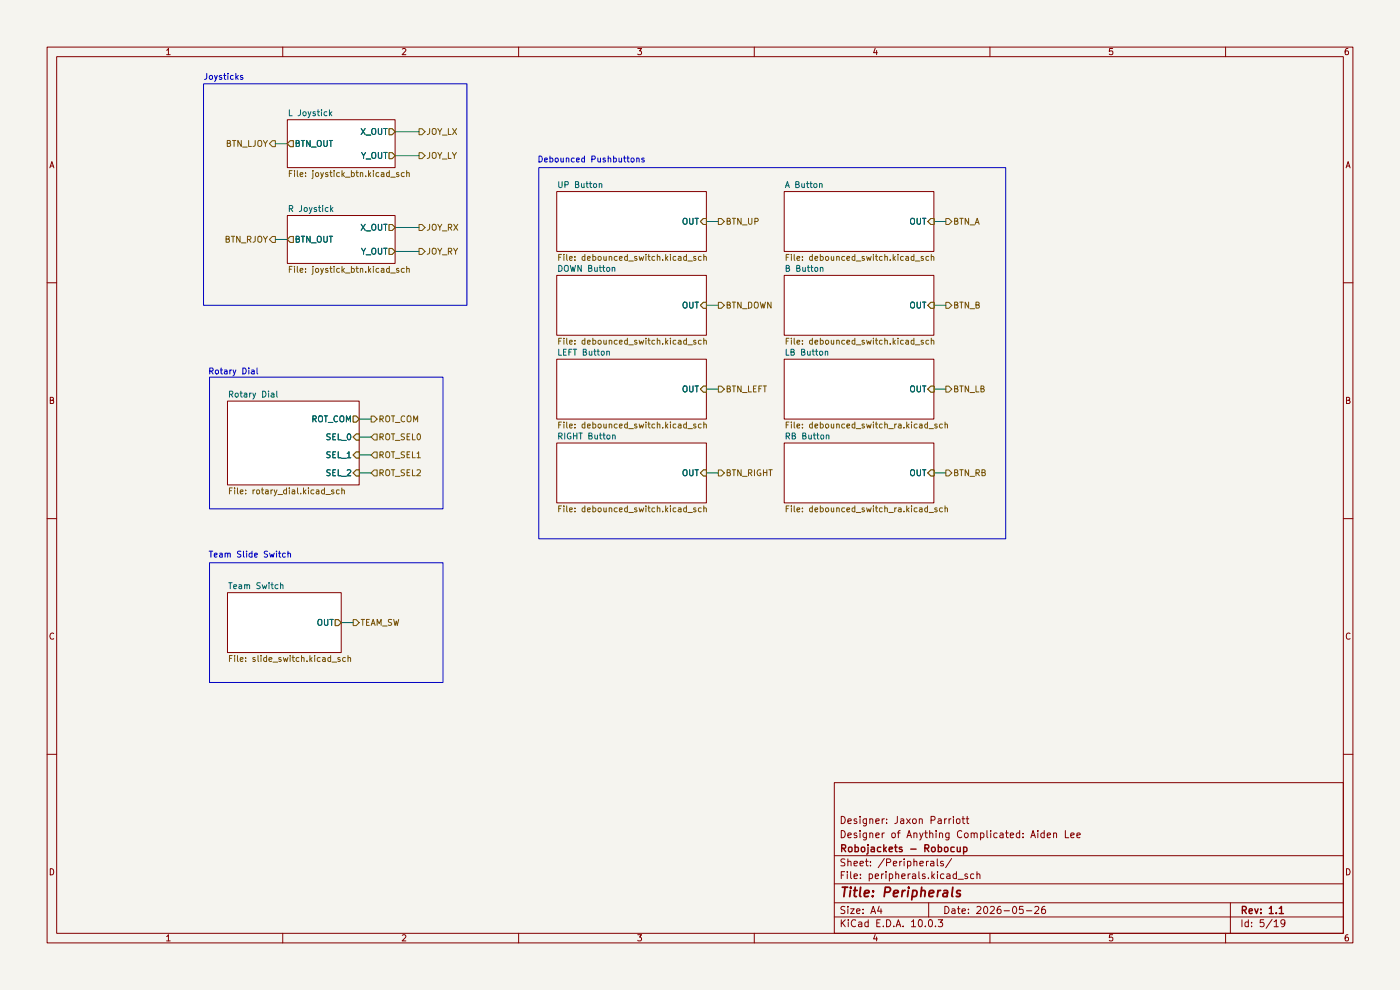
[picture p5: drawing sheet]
(kicad_sch
 (version 20260306)
 (generator "eeschema")
 (generator_version "10.0")
 (paper "A4")
 (title_block
  (title "Peripherals")
  (date "2026-05-26")
  (rev "1.1")
  (company "Robojackets - Robocup")
  (comment 1 "Designer of Anything Complicated: Aiden Lee")
  (comment 2 "Designer: Jaxon Parriott"))
 (lib_symbols)
 (rectangle
  (start 114.3 35.56)
  (end 213.36 114.3)
  (stroke (width 0) (type default))
  (fill (type none)))
 (rectangle
  (start 44.45 80.01)
  (end 93.98 107.95)
  (stroke (width 0) (type default))
  (fill (type none)))
 (rectangle
  (start 43.18 17.78)
  (end 99.06 64.77)
  (stroke (width 0) (type default))
  (fill (type none)))
 (rectangle
  (start 44.45 119.38)
  (end 93.98 144.78)
  (stroke (width 0) (type default))
  (fill (type none)))
 (text "Debounced Pushbuttons"
  (exclude_from_sim no)
  (at 125.476 34.036 0)
  (effects (font (size 1.27 1.27))))
 (text "Joysticks"
  (exclude_from_sim no)
  (at 47.498 16.51 0)
  (effects (font (size 1.27 1.27))))
 (text "Team Slide Switch"
  (exclude_from_sim no)
  (at 53.086 117.856 0)
  (effects (font (size 1.27 1.27))))
 (text "Rotary Dial"
  (exclude_from_sim no)
  (at 49.53 78.994 0)
  (effects (font (size 1.27 1.27))))
 (wire
  (pts (xy 76.2 96.52) (xy 78.74 96.52))
  (stroke (width 0) (type default)))
 (wire
  (pts (xy 149.86 46.99) (xy 152.4 46.99))
  (stroke (width 0) (type default)))
 (wire
  (pts (xy 149.86 64.77) (xy 152.4 64.77))
  (stroke (width 0) (type default)))
 (wire
  (pts (xy 76.2 92.71) (xy 78.74 92.71))
  (stroke (width 0) (type default)))
 (wire
  (pts (xy 58.42 30.48) (xy 60.96 30.48))
  (stroke (width 0) (type default)))
 (wire
  (pts (xy 58.42 50.8) (xy 60.96 50.8))
  (stroke (width 0) (type default)))
 (wire
  (pts (xy 72.39 132.08) (xy 74.93 132.08))
  (stroke (width 0) (type default)))
 (wire
  (pts (xy 83.82 27.94) (xy 88.9 27.94))
  (stroke (width 0) (type default)))
 (wire
  (pts (xy 198.12 46.99) (xy 200.66 46.99))
  (stroke (width 0) (type default)))
 (wire
  (pts (xy 76.2 88.9) (xy 78.74 88.9))
  (stroke (width 0) (type default)))
 (wire
  (pts (xy 198.12 64.77) (xy 200.66 64.77))
  (stroke (width 0) (type default)))
 (wire
  (pts (xy 83.82 48.26) (xy 88.9 48.26))
  (stroke (width 0) (type default)))
 (wire
  (pts (xy 198.12 82.55) (xy 200.66 82.55))
  (stroke (width 0) (type default)))
 (wire
  (pts (xy 76.2 100.33) (xy 78.74 100.33))
  (stroke (width 0) (type default)))
 (wire
  (pts (xy 149.86 100.33) (xy 152.4 100.33))
  (stroke (width 0) (type default)))
 (wire
  (pts (xy 198.12 100.33) (xy 200.66 100.33))
  (stroke (width 0) (type default)))
 (wire
  (pts (xy 83.82 53.34) (xy 88.9 53.34))
  (stroke (width 0) (type default)))
 (wire
  (pts (xy 149.86 82.55) (xy 152.4 82.55))
  (stroke (width 0) (type default)))
 (wire
  (pts (xy 83.82 33.02) (xy 88.9 33.02))
  (stroke (width 0) (type default)))
 (hierarchical_label "JOY_RY"
  (shape output)
  (at 88.9 53.34 0)
  (effects (font (size 1.27 1.27)) (justify left)))
 (hierarchical_label "ROT_COM"
  (shape output)
  (at 78.74 88.9 0)
  (effects (font (size 1.27 1.27)) (justify left)))
 (hierarchical_label "JOY_RX"
  (shape output)
  (at 88.9 48.26 0)
  (effects (font (size 1.27 1.27)) (justify left)))
 (hierarchical_label "BTN_LB"
  (shape output)
  (at 200.66 82.55 0)
  (effects (font (size 1.27 1.27)) (justify left)))
 (hierarchical_label "ROT_SEL2"
  (shape input)
  (at 78.74 100.33 0)
  (effects (font (size 1.27 1.27)) (justify left)))
 (hierarchical_label "TEAM_SW"
  (shape output)
  (at 74.93 132.08 0)
  (effects (font (size 1.27 1.27)) (justify left)))
 (hierarchical_label "BTN_LEFT"
  (shape output)
  (at 152.4 82.55 0)
  (effects (font (size 1.27 1.27)) (justify left)))
 (hierarchical_label "BTN_RJOY"
  (shape output)
  (at 58.42 50.8 180)
  (effects (font (size 1.27 1.27)) (justify right)))
 (hierarchical_label "BTN_A"
  (shape output)
  (at 200.66 46.99 0)
  (effects (font (size 1.27 1.27)) (justify left)))
 (hierarchical_label "BTN_UP"
  (shape output)
  (at 152.4 46.99 0)
  (effects (font (size 1.27 1.27)) (justify left)))
 (hierarchical_label "JOY_LX"
  (shape output)
  (at 88.9 27.94 0)
  (effects (font (size 1.27 1.27)) (justify left)))
 (hierarchical_label "BTN_LJOY"
  (shape output)
  (at 58.42 30.48 180)
  (effects (font (size 1.27 1.27)) (justify right)))
 (hierarchical_label "BTN_RIGHT"
  (shape output)
  (at 152.4 100.33 0)
  (effects (font (size 1.27 1.27)) (justify left)))
 (hierarchical_label "JOY_LY"
  (shape output)
  (at 88.9 33.02 0)
  (effects (font (size 1.27 1.27)) (justify left)))
 (hierarchical_label "ROT_SEL1"
  (shape input)
  (at 78.74 96.52 0)
  (effects (font (size 1.27 1.27)) (justify left)))
 (hierarchical_label "BTN_B"
  (shape output)
  (at 200.66 64.77 0)
  (effects (font (size 1.27 1.27)) (justify left)))
 (hierarchical_label "ROT_SEL0"
  (shape input)
  (at 78.74 92.71 0)
  (effects (font (size 1.27 1.27)) (justify left)))
 (hierarchical_label "BTN_DOWN"
  (shape output)
  (at 152.4 64.77 0)
  (effects (font (size 1.27 1.27)) (justify left)))
 (hierarchical_label "BTN_RB"
  (shape output)
  (at 200.66 100.33 0)
  (effects (font (size 1.27 1.27)) (justify left)))
 (sheet
  (at 166.37 58.42)
  (size 31.75 12.7)
  (exclude_from_sim no)
  (in_bom yes)
  (on_board yes)
  (dnp no)
  (fields_autoplaced yes)
  (stroke (width 0.1524) (type solid))
  (fill (color 0 0 0 0))
  (property "Sheetname" "B Button" (at 166.37 57.7084 0) (show_name no) (do_not_autoplace no) (effects (font (size 1.27 1.27)) (justify left bottom)))
  (property "Sheetfile" "debounced_switch.kicad_sch" (at 166.37 71.7046 0) (show_name no) (do_not_autoplace no) (effects (font (size 1.27 1.27)) (justify left top)))
  (pin "OUT" input (at 198.12 64.77 0) (effects (font (size 1.27 1.27)) (justify right))))
 (sheet
  (at 60.96 45.72)
  (size 22.86 10.16)
  (exclude_from_sim no)
  (in_bom yes)
  (on_board yes)
  (dnp no)
  (fields_autoplaced yes)
  (stroke (width 0.1524) (type solid))
  (fill (color 0 0 0 0))
  (property "Sheetname" "R Joystick" (at 60.96 45.0084 0) (show_name no) (do_not_autoplace no) (effects (font (size 1.27 1.27)) (justify left bottom)))
  (property "Sheetfile" "joystick_btn.kicad_sch" (at 60.96 56.4646 0) (show_name no) (do_not_autoplace no) (effects (font (size 1.27 1.27)) (justify left top)))
  (pin "X_OUT" output (at 83.82 48.26 0) (effects (font (size 1.27 1.27)) (justify right)))
  (pin "Y_OUT" output (at 83.82 53.34 0) (effects (font (size 1.27 1.27)) (justify right)))
  (pin "BTN_OUT" output (at 60.96 50.8 180) (effects (font (size 1.27 1.27)) (justify left))))
 (sheet
  (at 166.37 93.98)
  (size 31.75 12.7)
  (exclude_from_sim no)
  (in_bom yes)
  (on_board yes)
  (dnp no)
  (fields_autoplaced yes)
  (stroke (width 0.1524) (type solid))
  (fill (color 0 0 0 0))
  (property "Sheetname" "RB Button" (at 166.37 93.2684 0) (show_name no) (do_not_autoplace no) (effects (font (size 1.27 1.27)) (justify left bottom)))
  (property "Sheetfile" "debounced_switch_ra.kicad_sch" (at 166.37 107.2646 0) (show_name no) (do_not_autoplace no) (effects (font (size 1.27 1.27)) (justify left top)))
  (pin "OUT" input (at 198.12 100.33 0) (effects (font (size 1.27 1.27)) (justify right))))
 (sheet
  (at 118.11 58.42)
  (size 31.75 12.7)
  (exclude_from_sim no)
  (in_bom yes)
  (on_board yes)
  (dnp no)
  (fields_autoplaced yes)
  (stroke (width 0.1524) (type solid))
  (fill (color 0 0 0 0))
  (property "Sheetname" "DOWN Button" (at 118.11 57.7084 0) (show_name no) (do_not_autoplace no) (effects (font (size 1.27 1.27)) (justify left bottom)))
  (property "Sheetfile" "debounced_switch.kicad_sch" (at 118.11 71.7046 0) (show_name no) (do_not_autoplace no) (effects (font (size 1.27 1.27)) (justify left top)))
  (pin "OUT" input (at 149.86 64.77 0) (effects (font (size 1.27 1.27)) (justify right))))
 (sheet
  (at 166.37 40.64)
  (size 31.75 12.7)
  (exclude_from_sim no)
  (in_bom yes)
  (on_board yes)
  (dnp no)
  (fields_autoplaced yes)
  (stroke (width 0.1524) (type solid))
  (fill (color 0 0 0 0))
  (property "Sheetname" "A Button" (at 166.37 39.9284 0) (show_name no) (do_not_autoplace no) (effects (font (size 1.27 1.27)) (justify left bottom)))
  (property "Sheetfile" "debounced_switch.kicad_sch" (at 166.37 53.9246 0) (show_name no) (do_not_autoplace no) (effects (font (size 1.27 1.27)) (justify left top)))
  (pin "OUT" input (at 198.12 46.99 0) (effects (font (size 1.27 1.27)) (justify right))))
 (sheet
  (at 166.37 76.2)
  (size 31.75 12.7)
  (exclude_from_sim no)
  (in_bom yes)
  (on_board yes)
  (dnp no)
  (fields_autoplaced yes)
  (stroke (width 0.1524) (type solid))
  (fill (color 0 0 0 0))
  (property "Sheetname" "LB Button" (at 166.37 75.4884 0) (show_name no) (do_not_autoplace no) (effects (font (size 1.27 1.27)) (justify left bottom)))
  (property "Sheetfile" "debounced_switch_ra.kicad_sch" (at 166.37 89.4846 0) (show_name no) (do_not_autoplace no) (effects (font (size 1.27 1.27)) (justify left top)))
  (pin "OUT" input (at 198.12 82.55 0) (effects (font (size 1.27 1.27)) (justify right))))
 (sheet
  (at 60.96 25.4)
  (size 22.86 10.16)
  (exclude_from_sim no)
  (in_bom yes)
  (on_board yes)
  (dnp no)
  (fields_autoplaced yes)
  (stroke (width 0.1524) (type solid))
  (fill (color 0 0 0 0))
  (property "Sheetname" "L Joystick" (at 60.96 24.6884 0) (show_name no) (do_not_autoplace no) (effects (font (size 1.27 1.27)) (justify left bottom)))
  (property "Sheetfile" "joystick_btn.kicad_sch" (at 60.96 36.1446 0) (show_name no) (do_not_autoplace no) (effects (font (size 1.27 1.27)) (justify left top)))
  (pin "X_OUT" output (at 83.82 27.94 0) (effects (font (size 1.27 1.27)) (justify right)))
  (pin "Y_OUT" output (at 83.82 33.02 0) (effects (font (size 1.27 1.27)) (justify right)))
  (pin "BTN_OUT" output (at 60.96 30.48 180) (effects (font (size 1.27 1.27)) (justify left))))
 (sheet
  (at 118.11 40.64)
  (size 31.75 12.7)
  (exclude_from_sim no)
  (in_bom yes)
  (on_board yes)
  (dnp no)
  (fields_autoplaced yes)
  (stroke (width 0.1524) (type solid))
  (fill (color 0 0 0 0))
  (property "Sheetname" "UP Button" (at 118.11 39.9284 0) (show_name no) (do_not_autoplace no) (effects (font (size 1.27 1.27)) (justify left bottom)))
  (property "Sheetfile" "debounced_switch.kicad_sch" (at 118.11 53.9246 0) (show_name no) (do_not_autoplace no) (effects (font (size 1.27 1.27)) (justify left top)))
  (pin "OUT" input (at 149.86 46.99 0) (effects (font (size 1.27 1.27)) (justify right))))
 (sheet
  (at 48.26 85.09)
  (size 27.94 17.78)
  (exclude_from_sim no)
  (in_bom yes)
  (on_board yes)
  (dnp no)
  (fields_autoplaced yes)
  (stroke (width 0.1524) (type solid))
  (fill (color 0 0 0 0))
  (property "Sheetname" "Rotary Dial" (at 48.26 84.3784 0) (show_name no) (do_not_autoplace no) (effects (font (size 1.27 1.27)) (justify left bottom)))
  (property "Sheetfile" "rotary_dial.kicad_sch" (at 48.26 103.4546 0) (show_name no) (do_not_autoplace no) (effects (font (size 1.27 1.27)) (justify left top)))
  (pin "ROT_COM" output (at 76.2 88.9 0) (effects (font (size 1.27 1.27)) (justify right)))
  (pin "SEL_0" input (at 76.2 92.71 0) (effects (font (size 1.27 1.27)) (justify right)))
  (pin "SEL_1" input (at 76.2 96.52 0) (effects (font (size 1.27 1.27)) (justify right)))
  (pin "SEL_2" input (at 76.2 100.33 0) (effects (font (size 1.27 1.27)) (justify right))))
 (sheet
  (at 118.11 76.2)
  (size 31.75 12.7)
  (exclude_from_sim no)
  (in_bom yes)
  (on_board yes)
  (dnp no)
  (fields_autoplaced yes)
  (stroke (width 0.1524) (type solid))
  (fill (color 0 0 0 0))
  (property "Sheetname" "LEFT Button" (at 118.11 75.4884 0) (show_name no) (do_not_autoplace no) (effects (font (size 1.27 1.27)) (justify left bottom)))
  (property "Sheetfile" "debounced_switch.kicad_sch" (at 118.11 89.4846 0) (show_name no) (do_not_autoplace no) (effects (font (size 1.27 1.27)) (justify left top)))
  (pin "OUT" input (at 149.86 82.55 0) (effects (font (size 1.27 1.27)) (justify right))))
 (sheet
  (at 48.26 125.73)
  (size 24.13 12.7)
  (exclude_from_sim no)
  (in_bom yes)
  (on_board yes)
  (dnp no)
  (fields_autoplaced yes)
  (stroke (width 0.1524) (type solid))
  (fill (color 0 0 0 0))
  (property "Sheetname" "Team Switch" (at 48.26 125.0184 0) (show_name no) (do_not_autoplace no) (effects (font (size 1.27 1.27)) (justify left bottom)))
  (property "Sheetfile" "slide_switch.kicad_sch" (at 48.26 139.0146 0) (show_name no) (do_not_autoplace no) (effects (font (size 1.27 1.27)) (justify left top)))
  (pin "OUT" output (at 72.39 132.08 0) (effects (font (size 1.27 1.27)) (justify right))))
 (sheet
  (at 118.11 93.98)
  (size 31.75 12.7)
  (exclude_from_sim no)
  (in_bom yes)
  (on_board yes)
  (dnp no)
  (fields_autoplaced yes)
  (stroke (width 0.1524) (type solid))
  (fill (color 0 0 0 0))
  (property "Sheetname" "RIGHT Button" (at 118.11 93.2684 0) (show_name no) (do_not_autoplace no) (effects (font (size 1.27 1.27)) (justify left bottom)))
  (property "Sheetfile" "debounced_switch.kicad_sch" (at 118.11 107.2646 0) (show_name no) (do_not_autoplace no) (effects (font (size 1.27 1.27)) (justify left top)))
  (pin "OUT" input (at 149.86 100.33 0) (effects (font (size 1.27 1.27)) (justify right)))))
